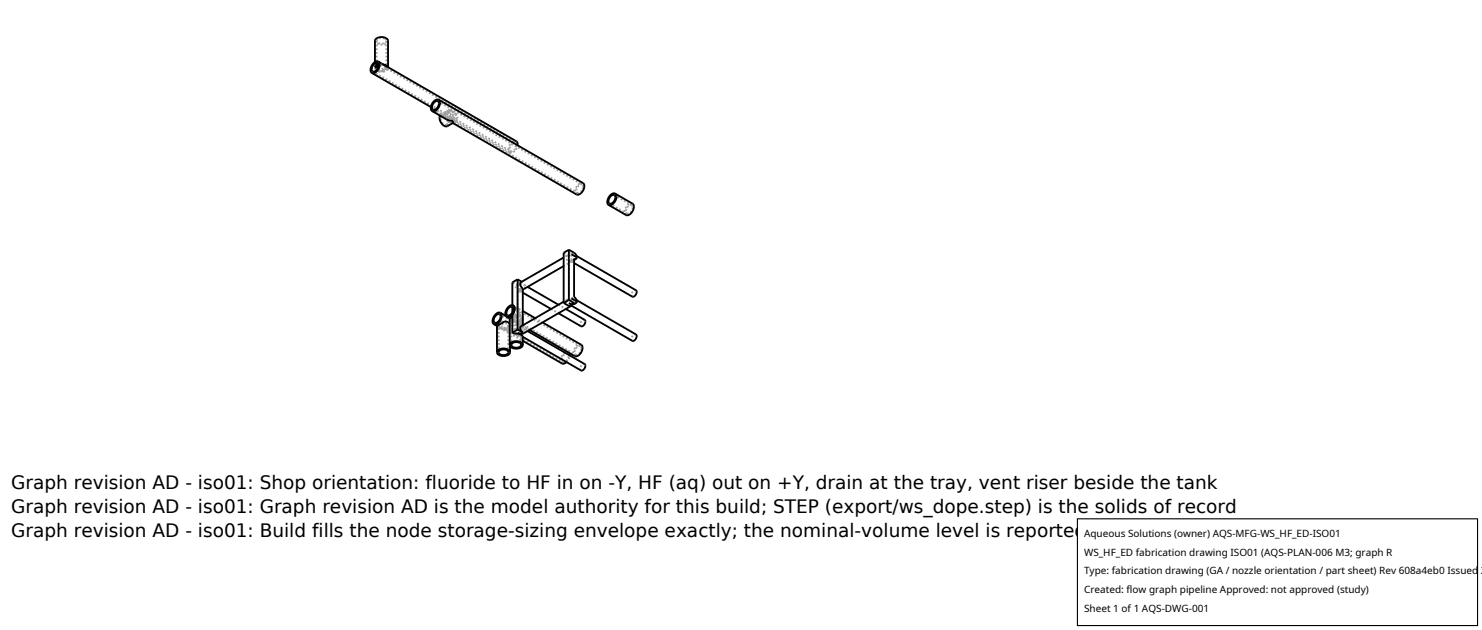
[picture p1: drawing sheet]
<svg xmlns="http://www.w3.org/2000/svg" width="212mm" height="90mm" viewBox="0 0 212 90" stroke-linecap="round" stroke-linejoin="round" font-family="sans-serif">
<g fill="none" stroke="#a0a0a0" stroke-width=".26" stroke-dasharray=".3 .3" stroke-linecap="butt">
<path d="M53.2 10.2l19.7 11.4M53.6 9.6a.57 .57 0 0 1 .2-.6 .57 .57 0 0 1 .7 .1M53.6 8.9v.7M53.6 9.8v-.2M53.6 9.8l.7 .5M53.8 5.8l.1-.2 .3-.1 .4-.1 .4 .1M53.8 9.5l.1-.3 .2-.2 .7 .2M53.8 9.7l.2-.4h.5M53.8 5.8v3.7M53.9 9l19.7 11.4M54.1 9.4l.4-.1M54.1 9.2h.2"/>
<path d="M54.3 9.2l-.3-.1M54.3 9.2l.2 .1M54.3 10.3l.8-.5M54.3 10.3l-.5-.2-.2-.3M54.5 10.1l.5-.2M54.5 10.1l.2 .2M54.8 9.2l.2 .1M54.8 9.2l.3 .2M55 5.5l.2 .3M55 9.3l.1 .1M55 9.9l.2-.2M55.1 9.4l.1 .1"/>
<path d="M55.1 9.8l.3-.2M55.2 5.8l-.2 .3-.5 .1-.5-.1-.2-.3M55.2 9.5l-.5 .3-.5 .1-.3-.1-.1-.3M55.2 9.7l.2 .2M55.2 9.7l-.2 .3-.5 .1M55.2 5.8v3.7M55.4 9.9l-.7 .4M55.4 9.9l-.3 .2-.4 .2M55.4 5.8l-.2 .4-.7 .2-.7-.2-.2-.4M61.5 15.3l11.3 6.5M61.8 15.7l2 1.1M62.5 14.5l20.6 11.9"/>
<path d="M62.8 16.5l.2-.1M62.9 16.9l.2-.3M63 16.4h.4l.5 .6 .2 .6-.2 .4M63 16.4l.7-.5M63.1 16.6h.3l.4 .4 .1 .5-.1 .3M63.1 16.6l.7-.4M63.4 16.5l.1-.3 .2-.3M63.5 16.6l.3-.4M63.7 16.5l.3-.4M63.7 15.9l1-.2M63.7 17l-.2-.2-.1-.3M63.8 16.2l.3-.1 .3 .2 .1 .6v.5"/>
<path d="M63.8 16.8l-.2-.3-.1-.2 .6-.5M63.8 17.8h-.3l-.3-.2-.3-.7M63.8 17.8l.7-.4M64 16.9l-.3-.4M64 16.1l.7-.2M64 16.9l.7 .4M64 16.1l.3-.2M64.1 17.2l-.5-.3-.1-.3M64.1 15.8l.1-.1M64.1 17.2l.3 .2M64.2 16.8h-.4M64.2 15.7l.5 .2"/>
<path d="M64.2 16.8l.5 .3M64.2 16.8l-.2-.7 .2-.4M64.3 15.9h.4M64.4 17.4l-.3-.2M64.5 17.4h-.1M64.7 17.3v-1.6M64.7 17.6v-.3M64.7 15.9l.4 .3M64.7 17.1l.4 .2M64.7 15.9l.3 .3 .1 .4 .1 .3-.2 .2M64.7 17.1v.2M64.7 17.3v-.2"/>
<path d="M64.7 17.1v-1.2M64.7 17.1l-.7-.2M64.7 17.1l-.5-.6v-.4l.1-.2M64.7 17.3l.3-.2M64.9 17.4h.1M64.9 17.4l17.6 10.2M65 17.4l.1-.1M65 17.1h-.3M65.1 16.2l-.2 .4v.8M65.1 16.2l.2 .7-.2 .4M72.8 21.8h.3l.4-.2 .3-.4 .1-.4M72.9 21.6h.3l.3-.2 .3-.7"/>
<path d="M73.6 20.4h-.3l-.4 .4-.1 .4 .1 .4M73.7 20.2h-.5l-.4 .5-.2 .7 .2 .4M73.8 20.7l-.2-.3M81 36.5l-.1 .4 .3 .5M81 36.5l-.5 .3M81.2 36.5h-.2M81.2 36.5l.4-.2M81.2 36.5l-.7-.4M81.2 36.1l.4 .2M81.6 37.2l-.4 .2M81.6 37.2v.1M81.6 37.3v-.1"/>
<path d="M81.6 37.2v-.9M81.6 36.3l.4-.2M81.6 36.3l.5 .1M81.6 37.3l-1.1 .7M81.6 37.3l.4 .3M82 37l-.4 .2M82 37.1l-.4 .1M82.1 36.4l.3 .3M82.1 36.4l.2 .1M82.4 36.7l-.3 .3M82.5 27.6h.2l.3-.2 .2-.4 .1-.3M83.1 26.4h-.3l-.3 .4-.2 .4 .2 .4"/>
<path d="M83.3 26.1l-.5 .1-.5 .5-.2 .7 .2 .4M83.3 26.7l-.2-.3M87 29.1l2.5 1.4M87.7 27.9l2.5 1.4M89.5 30.5h.3l.3-.2 .3-.7M90.2 29.3h-.3l-.4 .4-.1 .4 .1 .4M90.3 29.1h-.4l-.5 .5-.2 .7 .2 .4M90.4 29.6l-.2-.3M70.7 46.1l9.7 5.6M71 46.5l.7 .4M71 46.5l.3 .3 .4 .1M71 46.3l.7-.4"/>
<path d="M71 46.3l.2 .1M71.2 46.6l.1 .1M71.2 50.3v-3.7M71.3 46.7l.3 .2M71.3 44.9l9.8 5.6M71.6 46.9l.7 .2 .2-.2 .1-.3M71.7 45.9l.2 .1M71.7 45.9l-.5 .1-.2 .3M71.9 46l-.7 .4M71.9 46l-.5 .1-.2 .3M71.9 47.1l-.2-.2M71.9 47.1l2.8 1.6"/>
<path d="M71.9 46.8l.2 .1M71.9 46.8l.5-.1 .2-.3M72.1 45.9l.7 .4M72.1 46.9h.5l.2-.4M72.1 46.9l.5-.1 .2-.3M72.2 45.1l9 5.2M72.4 46.2h-.5l-.7 .4M72.4 46.8h-.5M72.5 45l9.7 5.6M72.6 47.1l-.3 .1-.4-.1M72.6 46.6l-.2-.4M72.6 46.4l-.2 .4"/>
<path d="M72.6 46.4l.2 .1M72.6 50.3v-3.7M72.8 45.5l.7 .4M72.8 45.5l.3 .2 .4 .2M72.8 45.2l.2 .1M72.8 45.2l.7-.3M72.8 46.3v.2M72.8 46.3v-.1M72.8 46.5v.4l-.2 .2M72.8 49.4v-2.9M73 45.6l.1 .1M73 49.2v-3.6"/>
<path d="M73.1 45.7l.3 .1M73.2 44.9l.3 .2M73.2 43.6h.1M73.2 43.6l.7 .4M73.2 44.7l.3 .2M73.2 43.8l.7 .5M73.2 44.7v-.1M73.2 43.8l.2 .4M73.4 44.2l-.2 .5M73.4 45.8l.7 .2 .2-.1 .1-.3M73.5 47.7v-2.6M73.5 45.1l-.3 .2"/>
<path d="M73.5 44.8l-.5 .2-.2 .2M73.5 44.9v-.1M73.5 44.8l.2 .2M73.6 41l.7 .4M73.7 45l.2 .1M73.7 45l-.7 .3M73.7 45l-.5 .1-.2 .2M73.7 45.2l-.7 .4M73.7 45.2v2.6M73.7 47.8h.4M73.7 45.2l.2 .2M73.7 46l-.2-.1"/>
<path d="M73.7 46l1.9 1.1M73.7 45.8l.3 .1M73.7 45.8l.5-.2 .2-.2M73.9 44l.2 .1M73.9 44v-2.4M73.9 40.8l.4-.3M73.9 40.8l-.7-.5M73.9 40.3l.4 .2M73.9 41.6h.3M73.9 44.3h.1M73.9 45.1v-.8M73.9 47.9l.2-.1"/>
<path d="M73.9 47.9h.3M73.9 47.9l-.2-.1M73.9 47.1v-1.7M73.9 47.1l.2-.1M74 44.3l.1 .3M74 44.3l8.9 5.1M74 45.9h.4l.2-.4M74 45.9l.4-.2 .2-.2M74.1 44.1l.2 .4M74.1 44.1l.6 .3M74.1 45.1l-.2 .3M74.1 47v-1.9"/>
<path d="M74.1 44.6l-.2 .5M74.2 45l.1-.1M74.2 45l.4 .2M74.2 41.6l.1-.2M74.2 47.9l.1-.2M74.2 45.8h-.5M74.2 47.9l-.1-.1M74.2 45.2l-.1-.1M74.2 47.1l-.1-.1M74.3 46.9v-.1M74.3 46.9v-2M74.3 44.5l-.1 .5"/>
<path d="M74.3 46.8l.5 .2M74.3 41.4l-.4 .2M74.3 46.8l.4-.2M74.3 40.5l.4-.2M74.3 41.4v-.9M74.3 41.4l-.1-.4-.3-.2M74.3 41.4v.2M74.3 41.6v-.2M74.3 40.5l.5 .2M74.3 47.2l-.1-.1M74.3 47.9h-.1M74.3 47.2l.1 .4"/>
<path d="M74.3 47.9v-.2M74.3 47.7v-.5M74.3 47.7l-.1-.4-.3-.2M74.3 41.6l.4 .2M74.3 41.6h-.1M74.3 47.9h.1M74.4 46.9l.2 .2 .1 .3M74.4 46.9h-.1M74.4 46.1l-.3 .1-.4-.2M74.4 45l-.1-.1M74.4 47.9h-.1M74.4 40.3h.3"/>
<path d="M74.4 45.4l-.2 .4M74.4 45.4l.2 .1M74.4 45.6l-.2-.4M74.4 47.6v.3M74.4 49.2v-1.3M74.4 47.6v-2M74.6 45.2l.1 .3M74.6 45.2l-.2-.2M74.7 47.4v.7M74.7 45.5l-.1 .4-.2 .2M74.7 47.4v-1.9M74.7 41.2l-.4 .2"/>
<path d="M74.7 46.6v-.1M74.7 46.6h-.3M74.7 40.3l-.2-.1M74.7 41.3l-.4 .1M74.8 47l.2 .3M74.8 40.7l.2 .3M74.8 47l.5 .3M74.8 40.7l.5 .3M75 47.3l-.2 .3M75 41l-.2 .3M76.4 45.4l1.1 .6M78.7 44.1l1.1 .6"/>
<path d="M79.8 43.5l1 .6M80.4 51.7h.2l.3-.2 .3-.7M80.9 51.7l.4-.5 .1-.4M81 42.8h.2M81 42.8l-.5 .3M81.1 50.5h-.4l-.3 .4-.2 .4 .2 .4M81.2 50.3h-.5l-.5 .6-.1 .6 .2 .4M81.2 50.8l-.1-.3M81.2 42.8v-5.4M81.2 42.8l.4-.2M81.2 43.7l-.3-.5 .1-.4M81.3 50.4l-.1-.1"/>
<path d="M81.6 42.6l.5 .1M81.6 42.6l.4-.2M81.6 43.7v-.2M81.6 43.5v-.9M82.1 42.7l.3 .3M82.1 42.7l.2 .1M82.2 50.6h.3l.2-.1 .3-.7M82.4 43l-.3 .3M82.9 49.4l-.3 .1-.4 .3-.1 .5 .1 .3M83 49.2l-.4 .1-.5 .5-.2 .6 .2 .4M83 49.8l-.1-.4M83.5 52h-.3l-.2 .3-.1 .4 .1 .2"/>
<path d="M83.5 45.7h-.3l-.2 .3-.1 .3 .1 .3M90.8 47.8h-.2l-.3 .3-.1 .3 .1 .3M90.8 41.4l-.3 .1-.2 .2-.1 .4 .1 .3"/>
</g>
<g fill="none" stroke="#000" stroke-width=".26">
<path d="M53.1 10.4l8.4 4.9M53.4 9.2l.5-.2 .1 .1 .1 .2-.3 .7-.5 .2-.2-.1v-.2zM53.6 8.9v-3.2l.2-.2 .3-.2 .9 .1 .3 .2 .1 .2v3.8M54 9.1l-.3 .2-.1 .3M54 8.8l.2 .4-.2 .7-.4 .5h-.5M54 8.8l-.5 .1-.4 .5-.2 .6 .2 .4M54 8.8l.7 .4M54.1 9.4l-.3 .3-.2-.1M54.1 9.2l-.5 .4M54.7 9.2l.4 .1 .3 .3M54.7 9.2l.7 .4M55.4 9.6h.1"/>
<path d="M55.4 9.6l18.3 10.6 .2 .2v.4M61.7 15.9l2.1 1.2 .9 .2v.3M62 14.6l.5-.2 .2 .4-.3 .6-.5 .3-.2-.2v-.3zM62.7 14.2l20.6 11.9 .2 .4-.2 .7-.5 .5-.5 .1-17.6-10.2M62.7 14.2l.2 .5-.3 .7-.4 .4-.5 .1M62.7 14.2l-.5 .1-.5 .5-.2 .6 .2 .5M62.8 16.5v.3l.1 .5 .2 .4 .3 .3h.4l.9-.4M73.9 39.9v7.2M73.9 39.9l.6 .3M73.9 39.9l-.7 .4v3.3M80.5 36.8l-6.2 3.6 .1 .4 .3 .4v5.3M80.5 38l-5.8 3.3"/>
<path d="M81.2 35.7l.9 .5 .3 .5M81.2 35.7l-.7 .4v7.2M81.2 35.7v7.1M81.6 36.3l.8 .4M82.3 37h-.3v5.4l.3 .3 .1 .3M82.3 37l-.3 .1M82.3 36.5l8.5 4.9 .1 .2v.4l-.3 .3-.3 .1-8.3-4.8M82.4 36.7l-.1 .3M87.2 28l.5-.2 .1 .1 .1 .3-.3 .6-.4 .3-.2-.1-.1-.3zM87.9 27.6l2.5 1.5 .1 .5-.2 .6-.4 .4-.4 .1-2.6-1.4M87.9 27.6l.2 .5-.2 .6-.5 .5-.5 .1M87.9 27.6l-.5 .1-.5 .5-.2 .6 .2 .5"/>
<path d="M70.5 46.3l.5 .2M70.8 45l.5-.1 .2 .1v.3l-.3 .6-.5 .2-.1-.1-.1-.3zM71 50.3l.2-.4 .7-.1 .7 .1 .2 .4M71 50.3l.2 .4 .7 .1 .7-.1 .2-.4M71 46.5v3.8M71.3 50.1l.4-.2h.4l.4 .2 .1 .2-.3 .3-.6 .1-.4-.3zM71.5 44.7l.2 .4-.2 .7-.5 .4-.5 .1M71.5 44.7h-.5l-.5 .5-.2 .7 .2 .4M71.5 44.7l.7 .4M72.4 45.2l.4 .3M72.6 44l.5-.2 .2 .1v.3l-.2 .6-.5 .3-.2-.1-.1-.3zM72.8 49.2l.3-.3 .6-.2 .7 .2 .3 .3"/>
<path d="M72.8 49.2l.3 .4 .6 .2 .7-.2 .3-.4M72.8 46.2l-.2-.2-.5-.1-1.1 .6M72.8 45.5v3.7M72.8 49.4v.9M73.1 49.1l.4-.2h.5l.3 .2 .1 .2-.3 .3h-.6l-.4-.2zM73.2 47.5l.3 .2h.8M73.2 45.3l-.4 .2M73.2 43.8v.8M73.3 43.6l.2 .5-.2 .6-.5 .5h-.4M73.3 43.6l-.5 .1-.5 .5-.1 .6 .2 .4M73.3 43.6h.1M73.3 43.6l.2 .5-.1 .4-.2 .4v2.6"/>
<path d="M73.9 47.1l.8 .4M73.9 47.1l-.7 .4M73.9 47.5l.4 .2M74.3 47.7h.1M74.3 47.7l.4 .4M74.7 48.7l5.6 3.2h.3l.3-.2M74.7 48.1v1.1M74.7 47.5l-.4 .2M74.7 41.8l4 2.3M74.7 44.4l1.7 1M75.3 47.3l8.2 4.7 .1 .2-.1 .4-.3 .3h-.2l-8.3-4.8M75.3 41l4.5 2.5"/>
<path d="M77.5 46l5.6 3.3 .1 .2v.3l-.3 .7-.4 .3-.4 .1-6.5-3.8M80.5 43.1l-6.1 3.5-.1 .4 .4 .5M80.5 43.3l.7 .4 .8-.4M80.8 44.1l2.7 1.6 .1 .3-.2 .4-.2 .2h-.2l-3.2-1.9M81.2 42.8l-.7 .5M81.2 42.8l.8 .5M81.2 43.3l.4 .2M81.3 50.4l.1 .4M81.6 43.7l-6.8 3.9-.5 .1M81.6 42.6l.8 .4M81.6 43.5v.2M82 43.3h.3"/>
<path d="M82.3 43.3l-.7 .2M82.3 42.8l8.5 5 .1 .2-.1 .4-.2 .2-.3 .1-8.7-5M82.4 43l-.1 .3"/>
</g>
<path d="M153.9 74.1h57.1v15.2h-57.1z" fill="#fff" stroke="#000" stroke-width=".16"/>
<g font-size="2.6">
<text x="1.6" y="69.8">Graph revision AD - iso01: Shop orientation: fluoride to HF in on -Y, HF (aq) out on +Y, drain at the tray, vent riser beside the tank</text>
<text x="1.6" y="73.3">Graph revision AD - iso01: Graph revision AD is the model authority for this build; STEP (export/ws_dope.step) is the solids of record</text>
<text x="1.6" y="76.7">Graph revision AD - iso01: Build fills the node storage-sizing envelope exactly; the nominal-volume level is reported at the design_storage basis</text>
</g>
<g font-size="1.4">
<text x="154.8" y="76.6">Aqueous Solutions (owner) AQS-MFG-WS_HF_ED-ISO01</text>
<text x="154.8" y="79.3">WS_HF_ED fabrication drawing ISO01 (AQS-PLAN-006 M3; graph R</text>
<text x="154.8" y="82">Type: fabrication drawing (GA / nozzle orientation / part sheet) Rev 608a4eb0 Issued 2</text>
<text x="154.8" y="84.7">Created: flow graph pipeline Approved: not approved (study)</text>
<text x="154.8" y="87.4">Sheet 1 of 1 AQS-DWG-001</text>
</g>
</svg>
